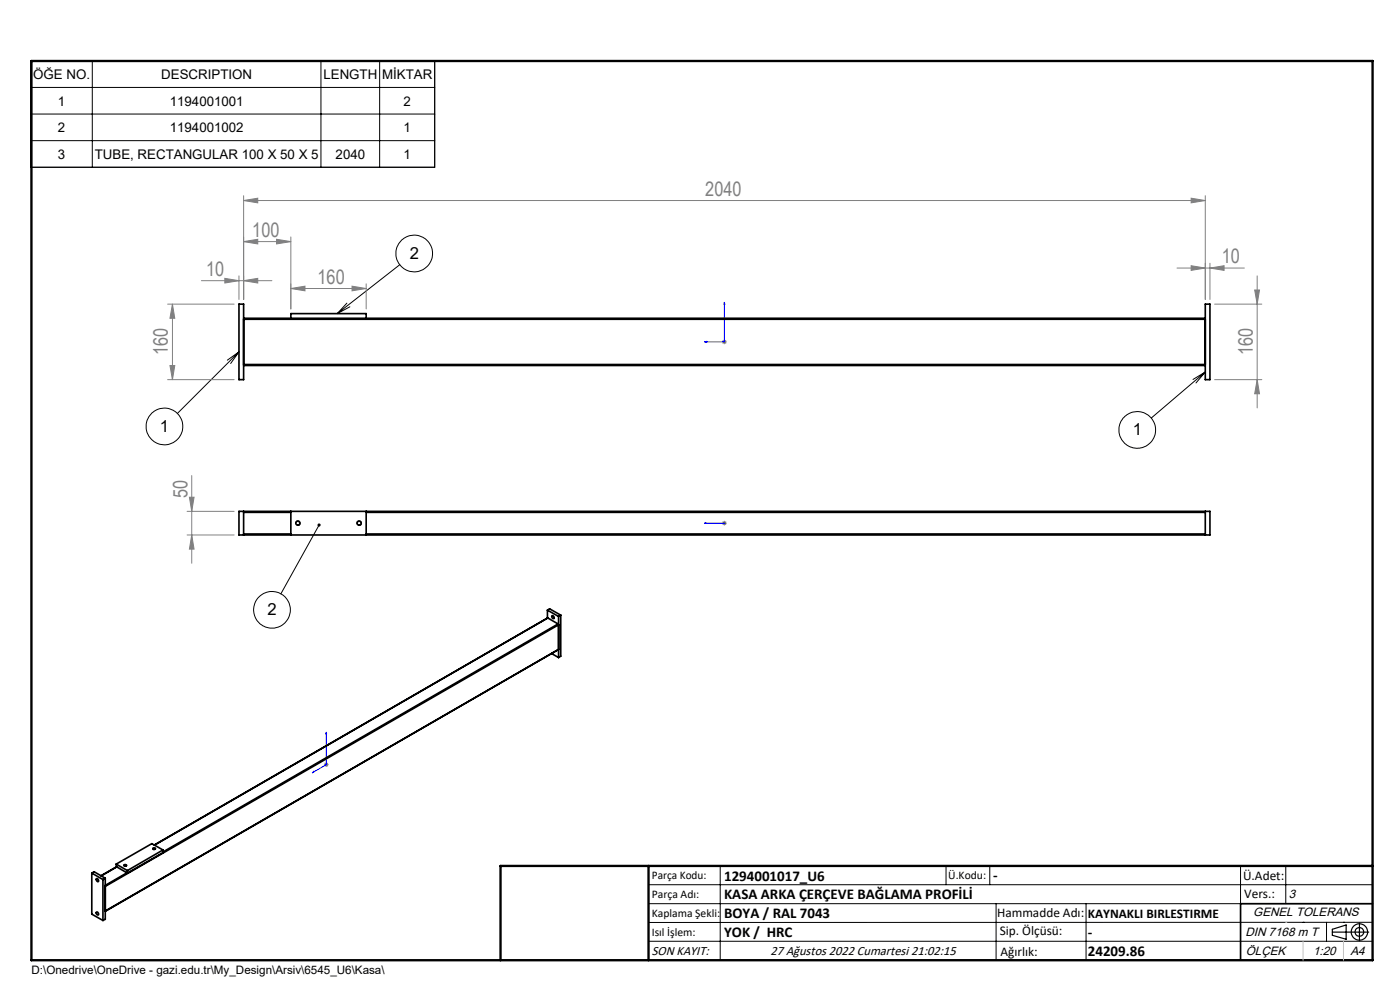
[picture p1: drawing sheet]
<svg xmlns="http://www.w3.org/2000/svg" width="297mm" height="210mm" viewBox="0 0 297 210" stroke-linecap="round" stroke-linejoin="round" font-family="sans-serif">
<g fill="none" stroke="#000" stroke-width=".21">
<path d="M6.5 12.9h85.7v22.6h-85.7zM6.5 18.5h85.7M19.6 12.9v22.6M68.1 12.9v22.6M80.5 12.9v22.6M6.5 24.2h85.7M6.5 29.8h85.7M84.8 56.2l-13.3 10.3M50.7 74.6l-13.1 13.1M50.7 74.6l-1.8 2.5M50.7 74.6l-2.5 1.8M73.6 64.3l-2.1 2.2"/>
<path d="M74.2 65.1l-2.7 1.4M255.7 78.9l-11.5 9.8M255.7 78.9l-2 2.3M255.7 78.9l-2.6 1.6M62.7 111.1a.51 .51 0 0 1 .4-.6 .51 .51 0 0 1 .6 .5 .51 .51 0 0 1-.7 .5M67.7 111.4l-8.1 14.6M75.7 111.1a.51 .51 0 0 1 .4-.6 .51 .51 0 0 1 .6 .5 .51 .51 0 0 1-.6 .5M32.5 179.9l.3-.1a.2 .2 0 0 1 .2 .3 .2 .2 0 0 1-.2 .1h-.1a.22 .22 0 0 1-.3 0 .22 .22 0 0 1 .1-.3zM26.3 183.5l.5-.1a.26 .26 0 0 1-.2 .4 .26 .26 0 0 1-.3-.3zM137.6 187.7h153.6M137.6 191.7h153.6M137.6 199.7h153.6"/>
<path d="M152.8 183.7v20M200.7 183.7v4M210 183.7v4M211.3 191.7v12M230.4 191.7v12M263.2 183.7v20M272.8 183.7v8M276.4 195.6h.1M281.4 195.6v4.1M285 195.6h.1M291.2 195.6l-153.6 .1"/>
<circle cx="87.9" cy="53.8" r="3.9"/>
<circle cx="34.9" cy="90.4" r="3.9"/>
<circle cx="241.3" cy="91.2" r="3.9"/>
<circle cx="57.7" cy="129.4" r="3.9"/>
</g>
<g fill="none" stroke="#000" stroke-width=".25">
<path d="M282.6 197.7h7.8M282.6 197.1l3-.9v3l-3-.8zM288.4 195.8v3.8M106.2 203.7h185"/>
<circle cx="288.4" cy="197.7" r="1.74"/>
<circle cx="288.4" cy="197.7" r=".93"/>
</g>
<path d="M149.5 72.5l.4-.1v.2zM153.7 64.1v8.4h-4.2M153.7 64.1l.1 .4h-.2zM149.5 111h4.2M149.5 111h.4h-.4M153.6 111h.2zM153.7 111h.1M69.2 155.3l.1 .3-.2 .1zM69.2 155.3v6.9l-2.9 1.7M66.5 163.6v.2l-.2 .1z" fill="none" stroke="#00f" stroke-width=".21"/>
<g fill="none" stroke="#808080" stroke-width=".21">
<path d="M42.7 59.5h15M47.7 59l3 .5-3 .5zM50.7 58.5v5M51.7 51.3l3-.5v.9zM51.7 51.3h10M51.7 42.5l3-.5v1zM51.7 59.5l3-.5v1zM51.7 41.5v22M51.7 42.5h204M58.7 50.8l3 .5-3 .4zM61.7 50.3v15.2M249.7 56.9h14.3"/>
<path d="M252.7 42l3 .5-3 .5zM252.7 56.4l3 .5-3 .5zM255.7 41.5v22M256.7 56.9l3-.5v1zM256.7 55.8v7.7M266.7 58.5v28M35.6 64.5h14.1M36.1 77.5h1l-.5 3zM36.6 64.5l.5 3h-1zM36.6 64.5v16M61.7 61.2l3-.5v1zM61.7 61.2h16"/>
<path d="M74.7 60.7l3 .5-3 .5zM77.7 60.2v5.3M153.2 72.5h1M153.3 72.2l.7 .7M153.7 72v1M154 72.2l-.7 .7M257.7 64.5h10M266.2 61.5h1l-.5 3zM35.6 80.5h14.1M257.7 80.5h10M266.7 80.5l.5 3h-1zM39.7 108.5h10"/>
<path d="M39.7 113.5h10M40.2 105.5h1l-.5 3zM40.7 113.5l.5 3h-1zM40.7 100.9v18.6M153.2 111h1M153.3 110.6l.7 .7M153.7 110.5v1M154 110.6l-.7 .7M68.7 162.2h1M68.9 161.8l.7 .8M69.2 161.7v1M69.6 161.8l-.7 .8"/>
</g>
<path d="M291.2 191.7h-28v12" fill="none" stroke="#000" stroke-width=".35"/>
<path d="M6.7 12.9h284.5v190.8h-284.5zM137.6 183.7v20M291.2 183.7h-185v20" fill="none" stroke="#000" stroke-width=".5"/>
<path d="M276.4 199.7v4M285 199.7v4" fill="none" stroke="#c0c0c0" stroke-width=".21"/>
<path d="M272.8 195.6h.1" fill="none" stroke="#c0c0c0" stroke-width=".25"/>
<path d="M67.5 111.1h.3l-.1 .3 .1-.3a.34 .34 0 0 1 .1 .5 .34 .34 0 0 1-.5 0 .34 .34 0 0 1 .1-.5z" fill="#000"/>
<g fill="#00f">
<path d="M149.5 72.5l.4 .1v-.2zM153.7 64.1l-.1 .4h.2z"/>
<path d="M149.5 111h.4zM153.6 111h.2zM66.5 163.6l-.2 .3 .2-.1zM69.2 155.3l-.1 .4 .2-.1z"/>
</g>
<g fill="#808080">
<path d="M58.7 50.8l3 .5-3 .4zM51.7 51.3l3-.5v.9z"/>
<path d="M74.7 60.7l3 .5-3 .5zM61.7 61.2l3-.5v1zM256.7 56.9l3-.5v1zM252.7 56.4l3 .5-3 .5z"/>
<path d="M51.7 42.5l3-.5v1zM252.7 42l3 .5-3 .5z"/>
<path d="M51.7 59.5l3-.5v1zM47.7 59l3 .5-3 .5z"/>
<path d="M266.7 80.5l.5 3h-1zM266.2 61.5h1l-.5 3z"/>
<path d="M36.6 64.5l.5 3h-1zM36.1 77.5h1l-.5 3z"/>
<path d="M40.2 105.5h1l-.5 3zM40.7 113.5l.5 3h-1z"/>
</g>
<g fill="none" stroke="#000" stroke-width=".35">
<path d="M50.7 64.5h1v16h-1zM51.7 77.5h204M51.7 77.3h204M51.7 67.7h204M51.7 67.5h204M61.7 67.5v-1h16v1M255.7 64.5h1v16h-1zM50.7 108.5h206v5h-206zM51.7 108.5v5M51.7 113.3h10M51.7 108.7h10M61.7 108.5v5"/>
<path d="M77.7 108.5v5M77.7 113.3h178M77.7 108.7h178M255.7 108.5v5M116.1 129.4v1.7M116.1 129.4l2.4 1.4M116.1 129.4l.5-.3 2.4 1.4M116.2 131.1h.1M116.2 131.1l-83.5 48.1M116.2 131.1l2.2 1.3M116.2 131.1l-83.4 48.2M117 138.6l1.5 .9"/>
<path d="M117.1 130.6l.3 .1a.3 .3 0 0 1 .2 .3 .3 .3 0 0 1-.4 .2 .3 .3 0 0 1-.1-.4zM118.4 132.4l.1 .1-96.2 55.5M118.4 132.4l-83.8 48.3M118.5 130.8v8.7M119 130.5v8.7l-.5 .3M119 130.5l-.5 .3M32.5 179.9h.1a.22 .22 0 0 1 .3 0 .22 .22 0 0 1 0 .2l-.3 .1zM19.5 185.2l2.3 1.4M19.5 185.2v8.7l2.3 1.4M19.5 185.2l.5-.3 2.3 1.4M20.4 193.5h.3a.3 .3 0 0 1 .3 .4 .3 .3 0 0 1-.4 .2 .3 .3 0 0 1-.2-.4zM20.4 186.4a.32 .32 0 0 1 .5 .2 .32 .32 0 0 1-.2 .4l-.3-.3z"/>
<path d="M21.8 186.6v8.7M22.3 193.2l96.2-55.4-96.2 55.5M22.3 186.3v8.7l-.5 .3M22.3 186.3l-.5 .3M24.7 183.3l2.3 1.4M24.7 183.3v.5l2.3 1.4v-.5M24.7 183.9l-3.3 1.9M24.8 183.9l-3.3 1.9M26.3 183.5l.3-.1 .2 .2-.3 .1zM27 185.1l-4.7 2.7M34.6 180.3l-2.4-1.3-7.5 4.3M34.6 180.3l-7.6 4.4"/>
<path d="M34.6 180.3v.6"/>
<circle cx="63.2" cy="111" r=".42"/>
<circle cx="76.2" cy="111" r=".43"/>
</g>
<g font-size="4.2" fill="#808080">
<text x="149.6" y="41.6">2040</text>
<text x="53.5" y="50.3">100</text>
<text x="43.7" y="58.6">10</text>
<text x="259.2" y="55.9">10</text>
<text x="67.4" y="60.2">160</text>
<text x="35.6" y="75.3" transform="rotate(-90 35.6 75.3)">160</text>
<text x="265.8" y="75.4" transform="rotate(-90 265.8 75.4)">160</text>
<text x="39.8" y="105.7" transform="rotate(-90 39.8 105.7)">50</text>
</g>
<g font-size="3.5">
<text x="86.9" y="54.9">2</text>
<text x="33.9" y="91.6">1</text>
<text x="240.3" y="92.3">1</text>
<text x="56.7" y="130.5">2</text>
</g>
<g font-size="3.2">
<text x="153.6" y="186.8">1294001017_U6</text>
<text x="153.6" y="190.8">KASA ARKA ÇERÇEVE BAĞLAMA PROFİLİ</text>
<text x="210.7" y="186.6">-</text>
<text x="153.6" y="194.8">BOYA / RAL 7043</text>
<text x="153.6" y="198.8">YOK / HRC</text>
<text x="230.8" y="198.7">-</text>
<text x="230.8" y="202.8">24209.86</text>
</g>
<g font-size="2.8">
<text x="7" y="16.8">ÖĞE NO.</text>
<text x="34.2" y="16.8">DESCRIPTION</text>
<text x="68.6" y="16.8">LENGTH</text>
<text x="81.1" y="16.8">MİKTAR</text>
<text x="12.3" y="22.4">1</text>
<text x="36" y="22.4">1194001001</text>
<text x="85.6" y="22.4">2</text>
<text x="12.3" y="28.1">2</text>
<text x="36" y="28.1">1194001002</text>
<text x="85.6" y="28.1">1</text>
<text x="12.3" y="33.7">3</text>
<text x="20.1" y="33.7">TUBE, RECTANGULAR 100 X 50 X 5</text>
<text x="71.2" y="33.7">2040</text>
<text x="85.6" y="33.7">1</text>
<text x="263.7" y="186.7">Ü.Adet:</text>
<text x="263.9" y="190.5">Vers.:</text>
<text x="211.5" y="194.5">Hammadde Adı:</text>
<text x="230.8" y="194.7">KAYNAKLI BIRLESTIRME</text>
<text x="138.3" y="202.6">SON KAYIT:</text>
<text x="163.5" y="202.6">27 Ağustos 2022 Cumartesi 21:02:15</text>
<text x="212.1" y="198.4">Sip. Ölçüsü:</text>
<text x="212.2" y="202.7">Ağırlık:</text>
</g>
<g font-size="2.6">
<text x="273.4" y="190.4">3</text>
<text x="265.9" y="194.4">GENEL TOLERANS</text>
<text x="264.2" y="198.5">DIN 7168 m T</text>
<text x="264.3" y="202.6">ÖLÇEK</text>
<text x="278.5" y="202.6">1:20</text>
<text x="286.5" y="202.6">A4</text>
</g>
<g font-size="2.5">
<text x="138.3" y="186.4">Parça Kodu:</text>
<text x="138.3" y="190.5">Parça Adı:</text>
<text x="201.2" y="186.5">Ü.Kodu:</text>
<text x="138.3" y="194.5">Kaplama Şekli:</text>
<text x="138.3" y="198.6">Isıl İşlem:</text>
<text x="6.7" y="206.7">D:\Onedrive\OneDrive - gazi.edu.tr\My_Design\Arsiv\6545_U6\Kasa\</text>
</g>
</svg>
